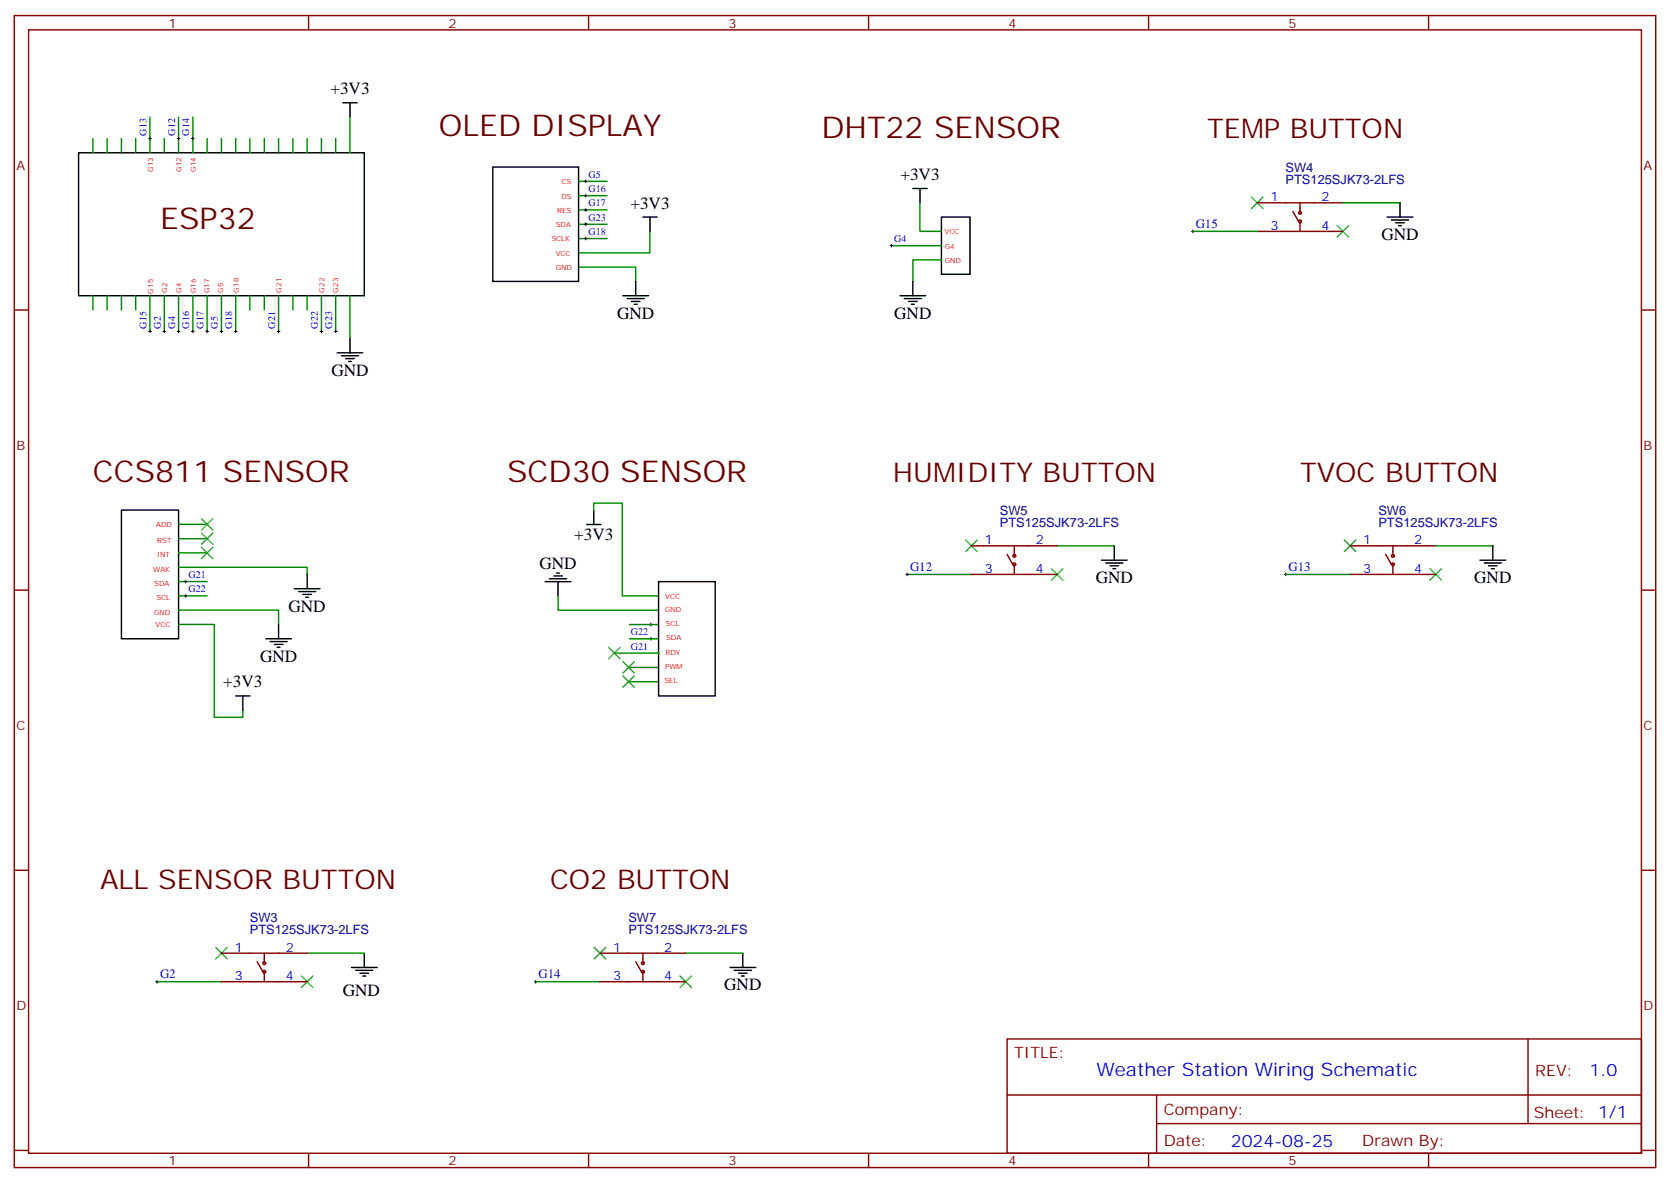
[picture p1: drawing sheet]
<svg xmlns="http://www.w3.org/2000/svg" width="412mm" height="292mm" viewBox="0 0 412 292" stroke-linecap="round" stroke-linejoin="round" font-family="sans-serif">
<g fill="none" stroke="#870000" stroke-width=".35">
<path d="M3.5 3.8h405.4v284.4h-405.4zM7.1 7.4h398.2v277.3h-398.2zM76.2 3.8v3.6M145.3 3.8v3.6M214.5 3.8v3.6M283.6 3.8v3.6M352.8 3.8v3.6M310.4 50.1h21.2M310.4 57.1h21.2M319.3 52.2l1.4 2.4M321 50.1v2.4M321 54.6v2.5"/>
<path d="M3.5 76.5h3.6M405.3 76.5h3.6M239.9 134.7h21.2M248.7 136.8l1.4 2.5M250.5 134.7v2.5M250.5 139.3v2.5M333.4 134.7h21.1M342.2 136.8l1.4 2.5M344 134.7v2.5M344 139.3v2.5M3.5 145.7h3.6M239.9 141.8h21.2"/>
<path d="M333.4 141.8h21.1M405.3 145.7h3.6M3.5 214.8h3.6M405.3 214.8h3.6M54.7 235.3h21.1M63.5 237.4l1.4 2.5M65.3 235.3v2.4M65.3 239.9v2.4M148.2 235.3h21.1M157 237.4l1.4 2.5M158.7 235.3v2.4M158.7 239.9v2.4"/>
<path d="M54.7 242.3h21.1M148.2 242.3h21.1M248.7 256.4h156.6v28.3h-156.6zM377.3 256.5v20.8M248.7 270.3h156.5M285.6 277.3h119.6M285.6 270.3v14.1M3.5 284h3.6M76.2 284.7v3.5M145.3 284.7v3.5M214.5 284.7v3.5M283.6 284.7v3.5"/>
<path d="M352.8 284.7v3.5M405.3 284h3.6"/>
<circle cx="321" cy="52.5" r=".35"/>
<circle cx="321" cy="54.6" r=".35"/>
<circle cx="250.5" cy="139.3" r=".35"/>
<circle cx="250.5" cy="137.2" r=".35"/>
<circle cx="344" cy="139.3" r=".35"/>
<circle cx="344" cy="137.2" r=".35"/>
<circle cx="65.3" cy="239.9" r=".35"/>
<circle cx="65.3" cy="237.7" r=".35"/>
<circle cx="158.8" cy="239.9" r=".35"/>
<circle cx="158.8" cy="237.7" r=".35"/>
</g>
<g fill="none" stroke="#000" stroke-width=".25">
<path d="M36.7 34.2h.7M37 33.8v.7M43.7 34.2h.7M44.1 33.8v.7M47.3 34.2h.7M47.6 33.8v.7M144.3 51.8h.7M144.3 48.3h.7M144.3 44.8h.7M144.3 55.4h.7M144.3 58.9h.7M144.6 44.4v.7"/>
<path d="M144.6 47.9v.7M144.6 51.5v.7M144.6 55v.7M144.6 58.5v.7M294.2 57.1h.7M294.6 56.8v.7M219.8 60.6h.7M220.1 60.3v.7M36.7 81.8h.7M37 81.5v.7M40.2 81.8h.7M40.6 81.5v.7"/>
<path d="M43.7 81.8h.7M44.1 81.5v.7M47.3 81.8h.7M47.6 81.5v.7M50.8 81.8h.7M51.2 81.5v.7M54.3 81.8h.7M54.7 81.5v.7M57.9 81.8h.7M58.2 81.5v.7M68.4 81.8h.7M68.8 81.5v.7"/>
<path d="M79 81.8h.7M79.4 81.5v.7M82.5 81.8h.8M82.9 81.5v.7M45.5 147.1h.7M45.5 143.5h.7M45.9 143.2v.7M45.9 146.7v.7M160.4 157.7h.7M160.4 154.1h.7M160.7 153.8v.7M160.7 157.3v.7"/>
<path d="M223.7 141.8h.7M224 141.4v.7M317.1 141.8h.8M317.5 141.4v.7M38.5 242.3h.7M38.8 242v.7M131.9 242.3h.7M132.3 242v.7"/>
</g>
<g fill="none" stroke="#3c3" stroke-width=".35">
<path d="M309 48.6l2.9 2.9M311.9 48.6l-2.9 2.9M330.2 55.7l2.8 2.8M333 55.7l-2.8 2.8M49.7 128l2.9 2.8M49.7 131.6l2.9 2.8M49.7 135.1l2.9 2.8M52.6 128l-2.9 2.8M52.6 131.6l-2.9 2.8M52.6 135.1l-2.9 2.8M238.5 133.3l2.8 2.8M241.3 133.3l-2.8 2.8"/>
<path d="M332 133.3l2.8 2.8M334.8 133.3l-2.8 2.8M150.3 159.8l2.8 2.8M153.1 159.8l-2.8 2.8M259.6 140.4l2.9 2.8M262.5 140.4l-2.9 2.8M353.1 140.4l2.9 2.8M356 140.4l-2.9 2.8M153.8 163.3l2.8 2.8M153.8 166.8l2.8 2.9M156.6 163.3l-2.8 2.8M156.6 166.8l-2.8 2.9"/>
<path d="M53.3 233.9l2.8 2.8M56.1 233.9l-2.8 2.8M146.8 233.9l2.8 2.8M149.6 233.9l-2.8 2.8M74.4 240.9l2.9 2.8M77.3 240.9l-2.9 2.8M167.9 240.9l2.8 2.8M170.7 240.9l-2.8 2.8"/>
</g>
<g fill="none" stroke="#000" stroke-width=".35">
<path d="M19.4 37.7h70.6v35.3h-70.6zM84.7 25.4h3.5M86.4 25.4v3.5M121.7 41.2h21.2v28.3h-21.2zM158.7 53.6h3.6M160.5 53.6v3.5M225.4 46.5h3.6M227.2 46.5v3.6M232.5 53.6h7v14.1h-7zM342.5 53.6h6.4M343.6 54.3h4.2M344.7 55h2.1"/>
<path d="M345.4 55.7h.7M345.7 50.1v3.5M153.8 73h6.4M154.9 73.7h4.2M155.9 74.4h2.1M156.6 75.1h.7M157 69.5v3.5M222.2 73h6.4M223.3 73.7h4.2M224.4 74.4h2.1M225.1 75.1h.7M225.4 69.5v3.5"/>
<path d="M83.3 87.1h6.3M84.3 87.8h4.2M85.4 88.5h2.1M86.1 89.2h.7M86.4 83.6v3.5M30 125.9h14.1v31.8h-14.1zM144.9 129.5h3.5M146.6 125.9v3.6M272 138.3h6.3M273 139h4.3M274.1 139.7h2.1M275.2 134.7v3.6"/>
<path d="M365.5 138.3h6.3M366.5 139h4.3M367.6 139.7h2.1M368.7 134.7v3.6M65.6 157.7h6.4M66.7 158.4h4.2M67.7 159.1h2.1M68.4 159.8h.7M68.8 154.1v3.6M72.7 145.3h6.3M73.7 146h4.3M74.8 146.7h2.1"/>
<path d="M75.5 147.4h.7M75.8 141.8v3.5M134.6 143.6h6.4M135.7 142.9h4.2M136.7 142.2h2.2M137.4 141.4h.8M137.8 143.6v3.5M162.6 143.6h14v28.2h-14zM274.8 140.4h.7M368.3 140.4h.7M58.2 171.8h3.5M60 171.8v3.5"/>
<path d="M86.8 238.8h6.3M87.8 239.5h4.3M90 235.3v3.5M180.3 238.8h6.3M181.3 239.5h4.3M183.4 235.3v3.5M88.9 240.2h2.1M89.6 240.9h.7M182.4 240.2h2.1M183.1 240.9h.7"/>
</g>
<g fill="none" stroke="#008700" stroke-width=".35">
<path d="M22.9 34.2v3.5M26.5 34.2v3.5M30 34.2v3.5M33.5 34.2v3.5M37 28.9v8.8M40.6 34.2v3.5M44.1 28.9v8.8M47.6 28.9v8.8M51.2 34.2v3.5M54.7 34.2v3.5M58.2 34.2v3.5M61.7 34.2v3.5"/>
<path d="M65.3 34.2v3.5M68.8 34.2v3.5M72.3 34.2v3.5M75.8 34.2v3.5M79.4 34.2v3.5M82.9 34.2v3.5M86.4 28.9v8.8M142.9 51.8h7M142.9 55.4h7M142.9 58.9h7M142.9 48.3h7M142.9 44.8h7"/>
<path d="M160.5 57.1v5.3h-17.6M227.2 50.1v7h5.3M294.6 57.1h15.8M331.6 50.1h14.1M22.9 73v3.5M26.5 73v3.5M30 73v3.5M33.5 73v3.5M37 73v8.8M40.6 73v8.8M44.1 73v8.8M47.6 73v8.8"/>
<path d="M51.2 73v8.8M54.7 73v8.8M58.2 73v8.8M61.7 73v3.5M65.3 73v3.5M68.8 73v8.8M72.3 73v3.5M75.8 73v3.5M79.4 73v8.8M82.9 73v8.8M86.4 73v10.6M142.9 65.9h14.1v3.6"/>
<path d="M220.1 60.6h12.4M232.5 64.2h-7.1v5.3M44.1 129.4h7.1M44.1 133h7.1M44.1 136.5h7.1M146.6 125.9v-1.7h7.1v22.9h8.8M261.1 134.7h14.1M354.5 134.7h14.2M44.1 140h31.7v1.8M44.1 150.6h24.7v3.5M44.1 154.1h8.8v23h7.1v-1.8M44.1 143.5h7.1"/>
<path d="M44.1 147.1h7.1M137.8 147.1v3.5h24.7M155.4 154.1h7.1M155.4 157.7h7.1M224 141.8h15.9M317.5 141.8h15.9M151.7 161.2h10.9M155.4 164.7h7.1M155.4 168.3h7.1M75.8 235.3h14.2M169.3 235.3h14.1M38.8 242.3h15.9"/>
<path d="M132.3 242.3h15.9"/>
</g>
<g font-size="7.4" fill="#600">
<text x="108.4" y="33.7">OLED DISPLAY</text>
<text x="202.8" y="34.2">DHT22 SENSOR</text>
<text x="39.6" y="56.6">ESP32</text>
<text x="22.9" y="118.9">CCS811 SENSOR</text>
<text x="125.2" y="118.9">SCD30 SENSOR</text>
</g>
<g font-size="6.7" fill="#600">
<text x="298.1" y="34.2">TEMP BUTTON</text>
<text x="220.5" y="118.9">HUMIDITY BUTTON</text>
<text x="321" y="118.9">TVOC BUTTON</text>
<text x="24.7" y="219.4">ALL SENSOR BUTTON</text>
<text x="135.8" y="219.4">CO2 BUTTON</text>
</g>
<text font-size="4.6" fill="#00f" x="270.8" y="265.5">Weather Station Wiring Schematic</text>
<g font-size="4.2">
<text x="81.6" y="23.3">+3V3</text>
<text x="222.3" y="44.4">+3V3</text>
<text x="155.7" y="51.5">+3V3</text>
<text x="341.1" y="59.2">GND</text>
<text x="152.4" y="78.6">GND</text>
<text x="220.8" y="78.6">GND</text>
<text x="81.8" y="92.7">GND</text>
<text x="141.8" y="133.4">+3V3</text>
<text x="133.2" y="140.3">GND</text>
<text x="270.6" y="143.9">GND</text>
<text x="364.1" y="143.9">GND</text>
<text x="71.3" y="151">GND</text>
<text x="64.2" y="163.3">GND</text>
<text x="55.1" y="169.7">+3V3</text>
<text x="84.7" y="245.9">GND</text>
<text x="178.9" y="244.4">GND</text>
</g>
<g font-size="4.2" fill="#00f">
<text x="392.5" y="265.7">1.0</text>
<text x="304" y="283.1">2024-08-25</text>
</g>
<g font-size="3.9" fill="#800">
<text x="250.5" y="261">TITLE:</text>
<text x="379.1" y="265.7">REV:</text>
<text x="287.4" y="275.2">Company:</text>
<text x="378.7" y="275.8">Sheet: 1/1</text>
<text x="287.4" y="282.9">Date:</text>
<text x="336.4" y="283">Drawn By:</text>
</g>
<g font-size="3.2" fill="#800">
<text x="41.6" y="6.8">1</text>
<text x="110.8" y="6.8">2</text>
<text x="179.9" y="6.8">3</text>
<text x="249.1" y="6.8">4</text>
<text x="318.2" y="6.8">5</text>
<text x="4.1" y="41.9">A</text>
<text x="405.9" y="41.9">A</text>
<text x="4.1" y="111.1">B</text>
<text x="405.9" y="111.1">B</text>
<text x="4.1" y="180.2">C</text>
<text x="405.9" y="180.2">C</text>
<text x="4.1" y="249.4">D</text>
<text x="405.9" y="249.4">D</text>
<text x="41.6" y="287.7">1</text>
<text x="110.8" y="287.7">2</text>
<text x="179.9" y="287.7">3</text>
<text x="249.1" y="287.7">4</text>
<text x="318.2" y="287.7">5</text>
</g>
<g font-size="3.2" fill="#000080">
<text x="317.5" y="45.4">PTS125SJK73-2LFS</text>
<text x="317.5" y="42.4">SW4</text>
<text x="246.9" y="130.1">PTS125SJK73-2LFS</text>
<text x="246.9" y="127">SW5</text>
<text x="340.4" y="130.1">PTS125SJK73-2LFS</text>
<text x="340.4" y="127">SW6</text>
<text x="61.7" y="227.6">SW3</text>
<text x="155.2" y="227.6">SW7</text>
<text x="61.7" y="230.6">PTS125SJK73-2LFS</text>
<text x="155.2" y="230.6">PTS125SJK73-2LFS</text>
</g>
<g font-size="3.2" fill="#00f">
<text x="313.7" y="49.7">1</text>
<text x="326.3" y="49.7">2</text>
<text x="295.3" y="56.2">G15</text>
<text x="313.7" y="56.8">3</text>
<text x="326.3" y="56.8">4</text>
<text x="243.2" y="134.4">1</text>
<text x="255.8" y="134.4">2</text>
<text x="336.6" y="134.4">1</text>
<text x="349.2" y="134.4">2</text>
<text x="224.7" y="140.9">G12</text>
<text x="243.2" y="141.4">3</text>
<text x="255.8" y="141.4">4</text>
<text x="318.2" y="140.9">G13</text>
<text x="336.6" y="141.4">3</text>
<text x="349.2" y="141.4">4</text>
<text x="58" y="234.9">1</text>
<text x="70.6" y="234.9">2</text>
<text x="151.4" y="234.9">1</text>
<text x="164" y="234.9">2</text>
<text x="39.5" y="241.4">G2</text>
<text x="58" y="242">3</text>
<text x="70.6" y="242">4</text>
<text x="133" y="241.4">G14</text>
<text x="151.4" y="242">3</text>
<text x="164" y="242">4</text>
</g>
<g font-size="2.5" fill="#00f">
<text x="36.2" y="33.5" transform="rotate(-90 36.2 33.5)">G13</text>
<text x="43.2" y="33.5" transform="rotate(-90 43.2 33.5)">G12</text>
<text x="46.7" y="33.5" transform="rotate(-90 46.7 33.5)">G14</text>
<text x="145.3" y="47.4">G16</text>
<text x="145.3" y="43.9">G5</text>
<text x="145.3" y="50.9">G17</text>
<text x="145.3" y="54.5">G23</text>
<text x="145.3" y="58">G18</text>
<text x="220.8" y="59.8">G4</text>
<text x="36.2" y="81.1" transform="rotate(-90 36.2 81.1)">G15</text>
<text x="39.7" y="81.1" transform="rotate(-90 39.7 81.1)">G2</text>
<text x="43.2" y="81.1" transform="rotate(-90 43.2 81.1)">G4</text>
<text x="46.7" y="81.1" transform="rotate(-90 46.7 81.1)">G16</text>
<text x="50.3" y="81.1" transform="rotate(-90 50.3 81.1)">G17</text>
<text x="53.8" y="81.1" transform="rotate(-90 53.8 81.1)">G5</text>
<text x="57.3" y="81.1" transform="rotate(-90 57.3 81.1)">G18</text>
<text x="67.9" y="81.1" transform="rotate(-90 67.9 81.1)">G21</text>
<text x="78.5" y="81.1" transform="rotate(-90 78.5 81.1)">G22</text>
<text x="82" y="81.1" transform="rotate(-90 82 81.1)">G23</text>
<text x="46.6" y="142.7">G21</text>
<text x="46.6" y="146.2">G22</text>
<text x="155.8" y="160.3">G21</text>
<text x="155.8" y="156.8">G22</text>
</g>
<g font-size="1.8" fill="#f00">
<text x="37.8" y="42.5" transform="rotate(-90 37.8 42.5)">G13</text>
<text x="44.8" y="42.5" transform="rotate(-90 44.8 42.5)">G12</text>
<text x="48.4" y="42.5" transform="rotate(-90 48.4 42.5)">G14</text>
<text x="138.6" y="45.5">CS</text>
<text x="137.6" y="52.5">RES</text>
<text x="138.6" y="49">DS</text>
<text x="136.2" y="59.6">SCLK</text>
<text x="137.2" y="56.1">SDA</text>
<text x="233.2" y="57.9">VCC</text>
<text x="137.2" y="63.1">VCC</text>
<text x="233.3" y="61.4">G4</text>
<text x="233.3" y="64.9">GND</text>
<text x="137.2" y="66.6">GND</text>
<text x="37.8" y="72.4" transform="rotate(-90 37.8 72.4)">G15</text>
<text x="41.3" y="72.2" transform="rotate(-90 41.3 72.2)">G2</text>
<text x="44.8" y="72.2" transform="rotate(-90 44.8 72.2)">G4</text>
<text x="48.4" y="72.4" transform="rotate(-90 48.4 72.4)">G16</text>
<text x="51.7" y="72.4" transform="rotate(-90 51.7 72.4)">G17</text>
<text x="55.1" y="72.2" transform="rotate(-90 55.1 72.2)">G5</text>
<text x="58.9" y="72.2" transform="rotate(-90 58.9 72.2)">G18</text>
<text x="69.5" y="72.2" transform="rotate(-90 69.5 72.2)">G21</text>
<text x="80.1" y="72.2" transform="rotate(-90 80.1 72.2)">G22</text>
<text x="83.5" y="72.2" transform="rotate(-90 83.5 72.2)">G23</text>
<text x="38.6" y="130.2">ADD</text>
<text x="38.8" y="137.6">INT</text>
<text x="38.8" y="134.1">RST</text>
<text x="37.9" y="141.1">WAK</text>
<text x="38.1" y="144.6">SDA</text>
<text x="38.6" y="148.2">SCL</text>
<text x="164.3" y="147.8">VCC</text>
<text x="38.1" y="151.7">GND</text>
<text x="38.4" y="154.9">VCC</text>
<text x="164.2" y="151">GND</text>
<text x="164.3" y="154.5">SCL</text>
<text x="164.3" y="161.6">RDY</text>
<text x="164.5" y="158">SDA</text>
<text x="164.3" y="165.1">PWM</text>
<text x="164.1" y="168.6">SEL</text>
</g>
</svg>
